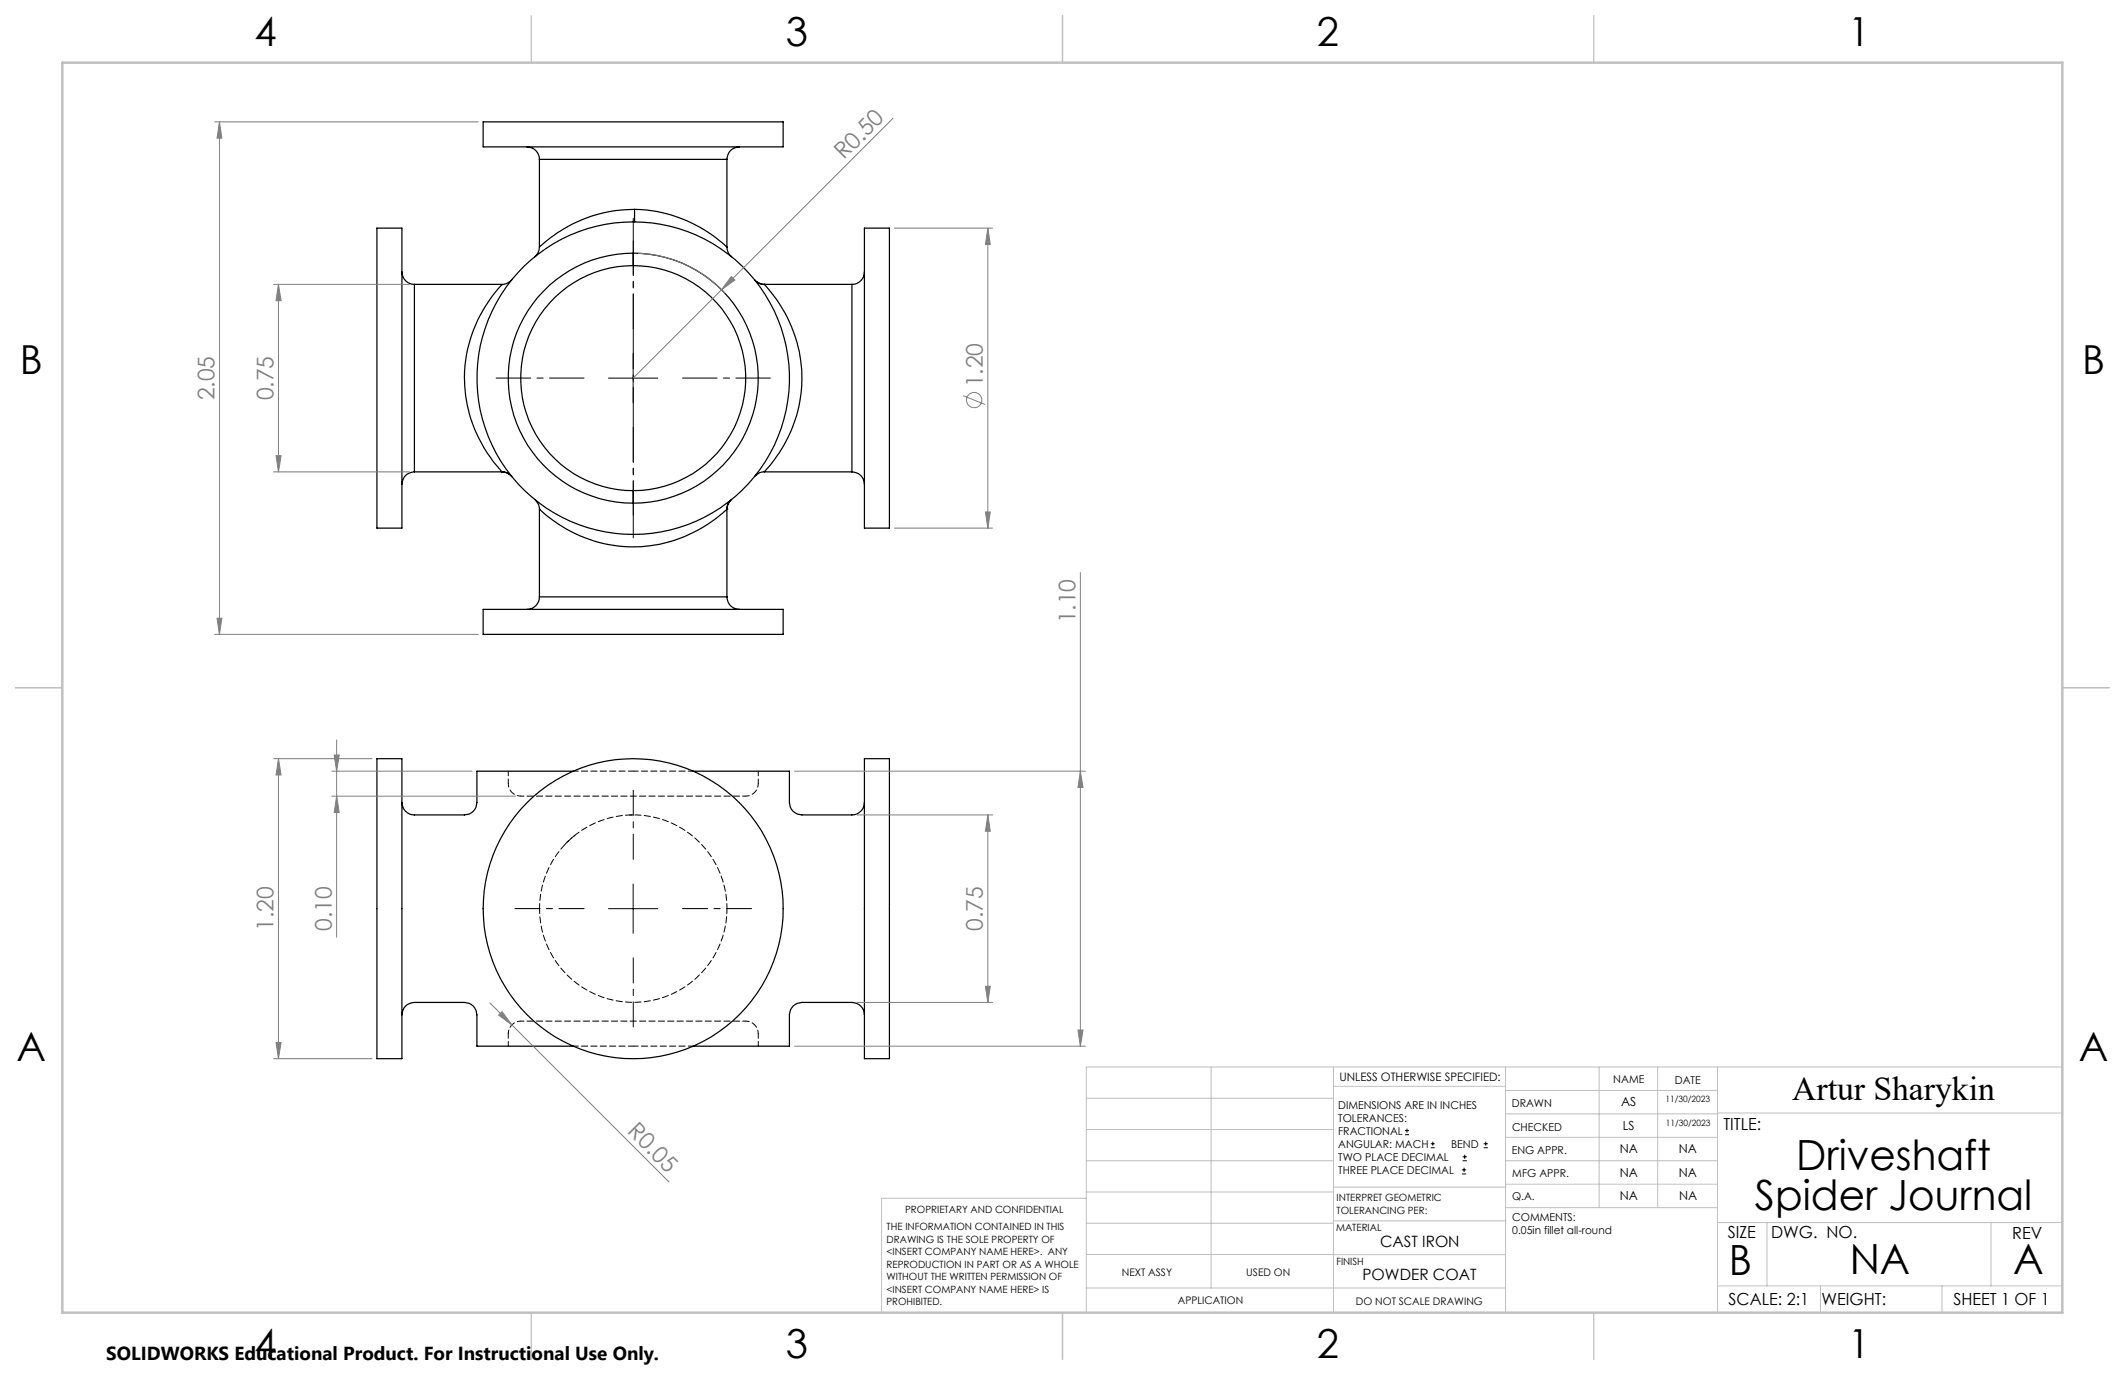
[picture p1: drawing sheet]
<svg xmlns="http://www.w3.org/2000/svg" width="432mm" height="279mm" viewBox="0 0 432 279" stroke-linecap="round" stroke-linejoin="round" font-family="sans-serif">
<g fill="none" stroke="#000" stroke-width=".25">
<path d="M98.2 24.8h60.9v5h-60.9zM107.1 29.8a2.53 2.53 0 0 1 2.5 2.6M109.6 32.4h38.1M109.6 32.4v17.8M147.7 32.4v17.8M150.2 29.8a2.53 2.53 0 0 0-2.5 2.6M76.6 46.4h5.1v60.9h-5.1zM81.7 55.2a2.53 2.53 0 0 0 2.5 2.6M84.2 57.8h17.8a27.5 27.5 0 0 0 0 38.1M84.2 57.8v38.1M103.7 57.1l-.8 .5-.9 .3M104 56.9l-.3 .2"/>
<path d="M109.6 50.2a2.63 2.63 0 0 1-.9 2M128.7 51.4a25.4 25.4 0 0 0-25.4 25.4 25.4 25.4 0 0 0 25.4 25.4M128.7 51.4a25.4 25.4 0 0 1 25.4 25.4 25.4 25.4 0 0 1-25.4 25.4M128.7 54a22.9 22.9 0 0 1 22.8 22.8 22.9 22.9 0 0 1-22.8 22.9M128.7 51.4v2.6M128.7 54a22.9 22.9 0 0 0-22.9 22.8 22.9 22.9 0 0 0 22.9 22.9M128.9 42.5a28.6 28.6 0 0 0-15.8 4.9l-3.5 2.8M128.9 42.5l.1 2.6M128.9 42.5a28.5 28.5 0 0 1 18.8 7.7M147.7 50.2a2.51 2.51 0 0 0 1 2M153.4 56.9a2.48 2.48 0 0 0 1.9 .9M153.6 57.1l.8 .5 .9 .2"/>
<path d="M155.3 57.8a27.5 27.5 0 0 1 0 38.1h17.8M155.3 57.8h.1M155.3 57.8h17.8M173.1 57.8v38.1M175.6 46.4h5.1v60.9h-5.1zM175.6 55.2a2.53 2.53 0 0 1-2.5 2.6M84.2 95.9a2.53 2.53 0 0 0-2.5 2.5M84.2 95.9h17.8M102 95.9a2.51 2.51 0 0 1 2 .9M102 95.9h.1M102.1 95.8l.8 .2 .8 .5M128.7 99.7v2.5"/>
<path d="M155.4 95.8a2.95 2.95 0 0 0-2.1 1M173.1 95.9a2.53 2.53 0 0 1 2.5 2.5M108.7 101.5a3.4 3.4 0 0 1 1 2M147.7 103.5a27.5 27.5 0 0 1-38.1 0v17.8M147.7 103.5h.1M147.7 103.5v17.8M148.3 101.8l-.5 .8-.1 .8M148.7 101.5a2.51 2.51 0 0 0-1 2M98.2 123.8h60.9v5.1h-60.9zM109.6 121.3h38.1M109.6 121.3a2.53 2.53 0 0 1-2.5 2.5M147.7 121.3a2.53 2.53 0 0 0 2.5 2.5"/>
<path d="M76.6 154.2h5.1v60.9h-5.1zM116.5 156.7h-19.6v6.4a2.53 2.53 0 0 1-2.5 2.5h-10.2a2.53 2.53 0 0 1-2.5-2.5M140.8 156.7h19.6v6.4a2.53 2.53 0 0 0 2.5 2.5h10.2a2.53 2.53 0 0 0 2.5-2.5M175.6 154.2h5.1v60.9h-5.1zM81.7 206.2a2.53 2.53 0 0 1 2.5-2.5h10.2a2.53 2.53 0 0 1 2.5 2.5M96.9 206.2v6.4h19.6M160.4 206.2a2.53 2.53 0 0 1 2.5-2.5h10.2a2.53 2.53 0 0 1 2.5 2.5M160.4 206.2v6.4h-19.6"/>
<circle cx="128.7" cy="76.8" r="31.8"/>
<circle cx="128.7" cy="184.7" r="30.5"/>
</g>
<path d="M114.8 171.6l2-1.8M109.6 184.6a19.1 19.1 0 0 1 19.1-19 19.1 19.1 0 0 1 19 19M147.7 184.6a19.1 19.1 0 0 1-19 19.1 19.1 19.1 0 0 1-19.1-19.1" fill="none" stroke="#000" stroke-width=".2" stroke-dasharray="1.3 .6" stroke-dashoffset=".2"/>
<path d="M103.3 156.7v2.5M116.5 156.7h12.2M128.7 156.7h12.2M154.1 159.2v-2.5M103.3 210v2.6M116.5 212.6h12.2M128.7 212.6h12.2M154.1 212.6v-2.6" fill="none" stroke="#000" stroke-width=".2" stroke-dasharray="1.3 .6" stroke-dashoffset=".3"/>
<path d="M105.8 161.8h22.9M128.7 161.8h22.8M128.7 207.5h-22.9M151.5 207.5h-22.8" fill="none" stroke="#000" stroke-width=".2" stroke-dasharray="1.3 .6" stroke-dashoffset=".6"/>
<path d="M103.3 159.2a2.54 2.54 0 0 0 2.5 2.6M127.9 165.6h1.1M151.5 161.8a2.54 2.54 0 0 0 2.6-2.6M105.8 207.5a2.54 2.54 0 0 0-2.5 2.5M154.1 210a2.54 2.54 0 0 0-2.6-2.5" fill="none" stroke="#000" stroke-width=".2" stroke-dasharray="1.3 .6" stroke-dashoffset=".5"/>
<g fill="none" stroke="#808080" stroke-width=".2">
<path d="M43.6 24.8h53.6M44.6 24.8l.5 3.3h-1zM44.6 24.8v104.1M181.5 24l-52.8 52.8M55.6 57.8h27.6M56.6 57.8v38.1M56.6 57.8l.5 3.3h-1zM129.6 51.5a25.4 25.4 0 0 1 17.7 8.1M148.6 56.2l.7 .7-2.7 2zM181.8 46.4h19.9M200.7 46.4l.5 3.3h-1zM200.7 46.4v60.9"/>
<path d="M55.6 95.9h27.6M56.1 92.6h1l-.5 3.3zM195.7 80.4l4.5 1.8M181.8 107.3h19.9M200.2 104h1l-.5 3.3zM219.5 116.3v96.3M43.6 128.9h53.6M44.1 125.6h1l-.5 3.3zM55.6 154.2h20M56.6 154.2l.5 3.3h-1zM56.6 154.2v60.9M67.4 156.7h28.5"/>
<path d="M67.9 153.4h1l-.5 3.3zM68.4 150.4v40.1M161.4 156.7h59.2M219.5 156.7l.6 3.3h-1.1zM67.4 161.8h37.4M68.4 161.8l.5 3.3h-1zM174.1 165.6h27.6M200.7 165.6l.5 3.3h-1zM200.7 165.6v38.1M55.6 215.1h20M56.1 211.8h1l-.5 3.3zM99.5 203.8l4.5 4.4"/>
<path d="M101.3 206.3l.7-.7 2 2.6zM104 208.2l31.9 32M161.4 212.6h59.2M174.1 203.7h27.6M200.2 200.4h1l-.5 3.3zM219 209.3h1.1l-.6 3.3z"/>
<circle cx="198" cy="81.3" r="1.56"/>
</g>
<g fill="none" stroke="#000" stroke-width=".2">
<path d="M123.6 76.8h10.1M128.7 71.8v10M128.7 179.6v10.1M123.6 184.6h10.1M285.5 230.6h.8M285.5 229.7h.8M285.9 229.3v.9M290.7 233.2h.8M290.7 232.4h.8M291.1 232v.8M297.1 238.5h.8M297.1 237.7h.8"/>
<path d="M297.2 235.9h.9M297.2 235.1h.9M297.5 237.3v.8M297.6 234.6v.9M301.5 233.2h.8M301.5 232.4h.8M301.9 232v.8"/>
</g>
<path d="M128.7 44.3v65" fill="none" stroke="#000" stroke-width=".2" stroke-dasharray="15.2 1.3 1.3 1.3" stroke-dashoffset="3.7"/>
<path d="M118.7 76.8h-17.9M128.7 66.8v-17.8M138.7 76.8h17.8M128.7 86.8v17.9" fill="none" stroke="#000" stroke-width=".2" stroke-dasharray="15.2 1.3 1.3 1.3" stroke-dashoffset="8.2"/>
<path d="M128.7 174.6v-14M118.7 184.6h-14.1M128.7 194.6v14.1M138.7 184.6h14" fill="none" stroke="#000" stroke-width=".2" stroke-dasharray="15.2 1.3 1.3 1.3" stroke-dashoffset="10.1"/>
<g fill="none" stroke="#c0c0c0" stroke-width=".2">
<path d="M246.1 216.8v44.9M271 216.8v49.9M305.9 216.8v49.9M324.9 216.8v28.6M336.8 216.8v28.6M349 216.8v49.9M419.1 216.8h-198.4v49.9M220.7 235.9h50.3M220.7 229.5h50.3M220.7 223.2h50.3M271 220.7h34.9M305.9 231.1h43.1"/>
<path d="M305.9 226.3h43.1M305.9 221.6h43.1M305.9 235.9h43.1M349 226.2h70.1M220.7 248.6h50.3M220.7 242.2h50.3M220.7 254.9h50.3M220.7 243.5h-41.6v23.2M271 255h34.9M271 248.1h35M271 241.2h35M305.9 240.6h43.1"/>
<path d="M306 245.4h43M349 248.4h70.1M359.1 248.4v12.9M404.6 248.4v12.9M220.7 261.7h85.2M349 261.3h70.1M369.9 261.3v5.4M394.6 261.3v5.4"/>
</g>
<path d="M108 3.2v9.5M215.9 3.2v9.5M323.8 3.2v9.5M3.1 139.7h9.6M419.1 139.7h9.5M108 266.7v9.6M215.9 266.7v9.6M323.8 266.7v9.6" fill="none" stroke="#c0c0c0" stroke-width=".25"/>
<path d="M12.7 12.7h406.4v254h-406.4z" fill="none" stroke="#c0c0c0" stroke-width=".5"/>
<g fill="#808080">
<path d="M148.6 56.2l.7 .7-2.7 2z"/>
<path d="M101.3 206.3l.7-.7 2 2.6z"/>
<path d="M68.4 161.8l.5 3.3h-1zM67.9 153.4h1l-.5 3.3z"/>
<path d="M219.5 156.7l.6 3.3h-1.1zM219 209.3h1.1l-.6 3.3zM56.6 154.2l.5 3.3h-1zM56.1 211.8h1l-.5 3.3zM200.7 165.6l.5 3.3h-1zM200.2 200.4h1l-.5 3.3zM200.7 46.4l.5 3.3h-1zM200.2 104h1l-.5 3.3zM44.6 24.8l.5 3.3h-1zM44.1 125.6h1l-.5 3.3z"/>
<path d="M56.6 57.8l.5 3.3h-1zM56.1 92.6h1l-.5 3.3z"/>
</g>
<g font-size="8.5">
<text x="365" y="237.7">Driveshaft</text>
<text x="356.6" y="245.8">Spider Journal</text>
<text x="351.3" y="259">B</text>
<text x="375.9" y="258.9">NA</text>
<text x="409.1" y="258.9">A</text>
</g>
<g font-size="8.1">
<text x="51.7" y="9.3">4</text>
<text x="159.7" y="9.3">3</text>
<text x="267.6" y="9.3">2</text>
<text x="375.6" y="9.3">1</text>
<text x="4" y="76">B</text>
<text x="423.1" y="76">B</text>
<text x="3.3" y="215.7">A</text>
<text x="422.4" y="215.7">A</text>
<text x="51.7" y="276">4</text>
<text x="159.7" y="276">3</text>
<text x="267.6" y="276">2</text>
<text x="375.6" y="276">1</text>
</g>
<text font-size="6.9" x="364.2" y="223.6">Artur Sharykin</text>
<g font-size="4.7" fill="#808080">
<text x="171.5" y="32.6" transform="rotate(-45 171.5 32.6)">R0.50</text>
<text x="43.6" y="81.3" transform="rotate(-90 43.6 81.3)">2.05</text>
<text x="55.6" y="81.3" transform="rotate(-90 55.6 81.3)">0.75</text>
<text x="199.7" y="78.7" transform="rotate(-90 199.7 78.7)">1.20</text>
<text x="218.5" y="126.7" transform="rotate(-90 218.5 126.7)">1.10</text>
<text x="55.6" y="189.2" transform="rotate(-90 55.6 189.2)">1.20</text>
<text x="67.4" y="189.2" transform="rotate(-90 67.4 189.2)">0.10</text>
<text x="199.7" y="189.2" transform="rotate(-90 199.7 189.2)">0.75</text>
<text x="127.3" y="230.1" transform="rotate(45 127.3 230.1)">R0.05</text>
</g>
<text font-size="3.8" x="21.6" y="276.3">SOLIDWORKS Educational Product. For Instructional Use Only.</text>
<g font-size="3.4">
<text x="350.2" y="229.5">TITLE:</text>
<text x="351.1" y="251.6">SIZE</text>
<text x="359.9" y="251.6">DWG. NO.</text>
<text x="408.9" y="251.7">REV</text>
<text x="351.2" y="265.2">SCALE: 2:1</text>
<text x="370.1" y="265.3">WEIGHT:</text>
<text x="396.9" y="265.2">SHEET 1 OF 1</text>
</g>
<g font-size="3.2">
<text x="280.4" y="253.3">CAST IRON</text>
<text x="276.9" y="260.1">POWDER COAT</text>
</g>
<g font-size="2.5">
<text x="329.4" y="224.8">AS</text>
<text x="329.8" y="229.6">LS</text>
<text x="329.1" y="239.1">NA</text>
<text x="329.1" y="234.3">NA</text>
<text x="341.1" y="239.1">NA</text>
<text x="341.1" y="234.3">NA</text>
<text x="329.1" y="243.9">NA</text>
<text x="341.2" y="243.8">NA</text>
</g>
<text font-size="2.4" x="272.2" y="219.7">UNLESS OTHERWISE SPECIFIED:</text>
<g font-size="2.2">
<text x="327.8" y="220.1">NAME</text>
<text x="340.3" y="220.2">DATE</text>
<text x="271.9" y="225.3">DIMENSIONS ARE IN INCHES</text>
<text x="271.9" y="227.9">TOLERANCES:</text>
<text x="307.2" y="224.9">DRAWN</text>
<text x="271.9" y="230.6">FRACTIONAL</text>
<text x="271.9" y="233.2">ANGULAR: MACH</text>
<text x="294.9" y="233.2">BEND</text>
<text x="307.3" y="229.8">CHECKED</text>
<text x="271.9" y="235.9">TWO PLACE DECIMAL</text>
<text x="271.9" y="238.5">THREE PLACE DECIMAL</text>
<text x="307.2" y="234.4">ENG APPR.</text>
<text x="307.3" y="239.2">MFG APPR.</text>
<text x="307.3" y="243.9">Q.A.</text>
<text x="307.3" y="248.1">COMMENTS:</text>
<text x="307.3" y="250.8">0.05in fillet all-round</text>
</g>
<g font-size="2.1">
<text x="227.9" y="259.2">NEXT ASSY</text>
<text x="253.3" y="259.2">USED ON</text>
<text x="239.3" y="265">APPLICATION</text>
<text x="275.5" y="265.1">DO NOT SCALE DRAWING</text>
</g>
<g font-size="2">
<text x="271.6" y="244.1">INTERPRET GEOMETRIC</text>
<text x="180.2" y="250">THE INFORMATION CONTAINED IN THIS</text>
<text x="183.9" y="246.4">PROPRIETARY AND CONFIDENTIAL</text>
<text x="271.5" y="250.2">MATERIAL</text>
<text x="271.6" y="246.6">TOLERANCING PER:</text>
<text x="180.2" y="252.5">DRAWING IS THE SOLE PROPERTY OF</text>
<text x="180.2" y="255.1">&lt;INSERT COMPANY NAME HERE&gt;. ANY</text>
<text x="180.2" y="257.6">REPRODUCTION IN PART OR AS A WHOLE</text>
<text x="271.5" y="257">FINISH</text>
<text x="180.2" y="260.1">WITHOUT THE WRITTEN PERMISSION OF</text>
<text x="180.2" y="262.6">&lt;INSERT COMPANY NAME HERE&gt; IS</text>
<text x="180.2" y="265.2">PROHIBITED.</text>
</g>
<g font-size="1.8">
<text x="338.4" y="224">11/30/2023</text>
<text x="338.5" y="228.7">11/30/2023</text>
</g>
</svg>
